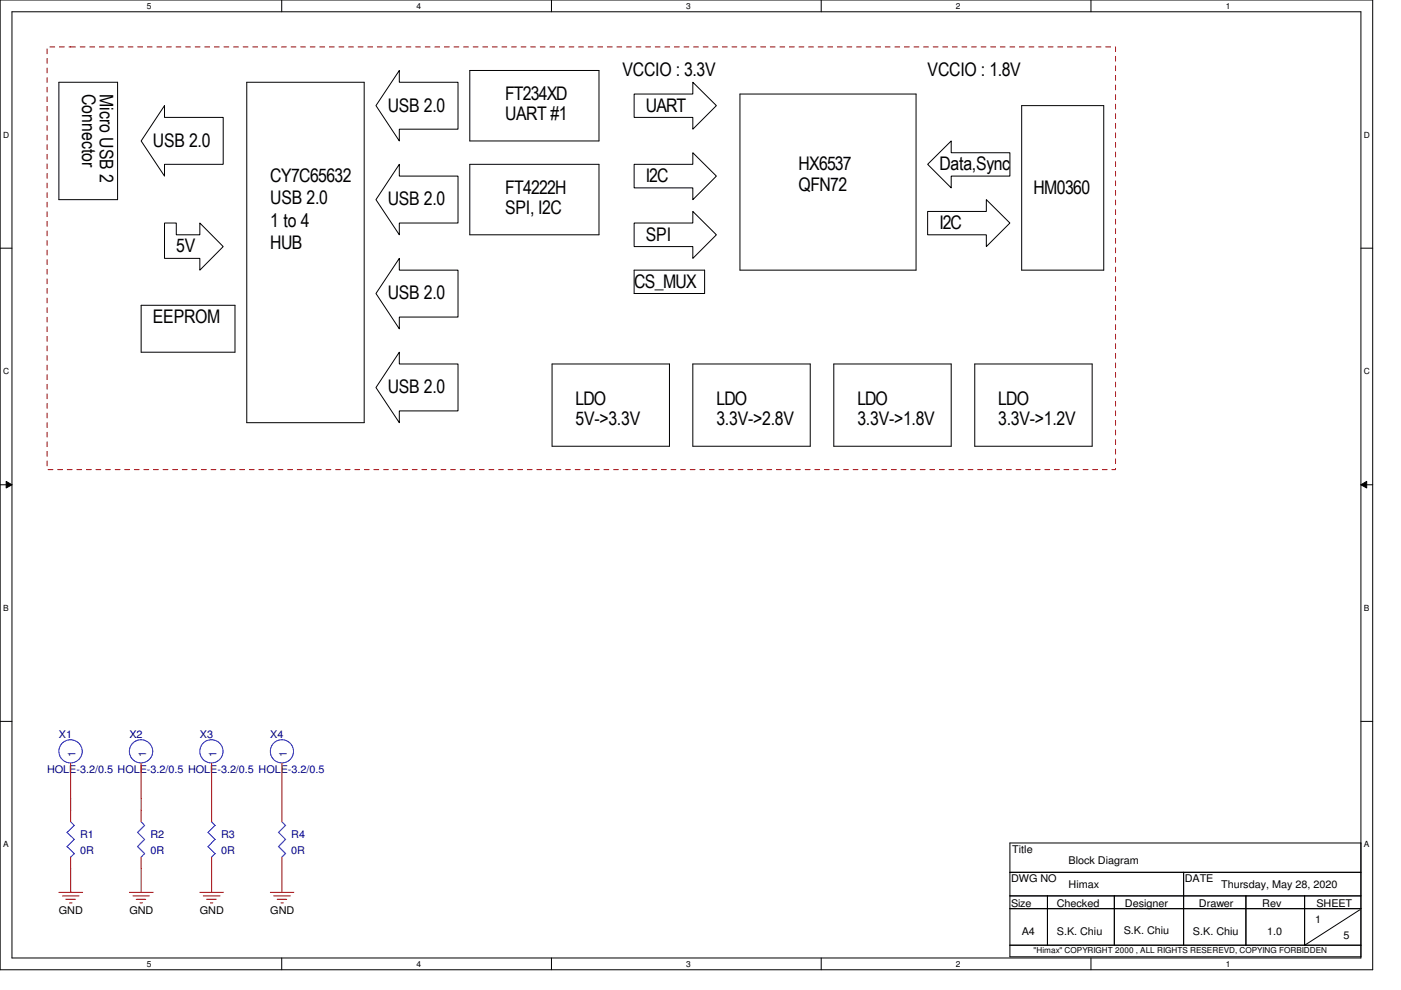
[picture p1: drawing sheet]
<svg xmlns="http://www.w3.org/2000/svg" width="297mm" height="210mm" viewBox="0 0 297 210" stroke-linecap="round" stroke-linejoin="round" font-family="sans-serif">
<path d="M0 0h291v205.6h-291zM2.5 2.5h286v200.6h-286z" fill="none" stroke="#000" stroke-width=".21"/>
<g fill="#fff">
<path d="M31.1 .3h1v2h-1z"/>
<path d="M31.1 203.4h1v2h-1z"/>
</g>
<path d="M59.7 0v2.5M59.7 203.1v2.5" fill="none" stroke="#000" stroke-width=".21"/>
<g fill="#fff">
<path d="M88.3 .3h1v2h-1z"/>
<path d="M88.3 203.4h1v2h-1z"/>
</g>
<path d="M116.9 0v2.5M116.9 203.1v2.5" fill="none" stroke="#000" stroke-width=".21"/>
<g fill="#fff">
<path d="M145.5 .3h1v2h-1z"/>
<path d="M145.5 203.4h1v2h-1z"/>
</g>
<path d="M174.1 0v2.5M174.1 203.1v2.5" fill="none" stroke="#000" stroke-width=".21"/>
<g fill="#fff">
<path d="M202.7 .3h1v2h-1z"/>
<path d="M202.7 203.4h1v2h-1z"/>
</g>
<path d="M231.3 0v2.5M231.3 203.1v2.5" fill="none" stroke="#000" stroke-width=".21"/>
<g fill="#fff">
<path d="M259.9 .3h1v2h-1z"/>
<path d="M259.9 203.4h1v2h-1z"/>
<path d="M.7 27.6h1.2v1.9h-1.2z"/>
<path d="M289.2 27.6h1.2v1.9h-1.2z"/>
<path d="M.7 77.7h1.2v2h-1.2z"/>
<path d="M289.2 77.7h1.2v2h-1.2z"/>
</g>
<path d="M0 52.6h2.5M288.5 52.6h2.5" fill="none" stroke="#000" stroke-width=".21"/>
<g fill="#fff">
<path d="M.7 127.8h1.1v2h-1.1z"/>
<path d="M289.2 127.8h1.1v2h-1.1z"/>
</g>
<path d="M0 102.8h2.5M1.3 102.1l1.2 .7-1.2 .7zM288.5 102.8l1.3-.7v1.4zM288.5 102.8h2.5" fill="none" stroke="#000" stroke-width=".21"/>
<path d="M1.3 102.1l1.2 .7-1.2 .7zM288.5 102.8l1.3-.7v1.4z" fill="#000"/>
<g fill="#fff">
<path d="M.7 178h1.1v2h-1.1z"/>
<path d="M289.2 178h1.1v2h-1.1z"/>
</g>
<g fill="none" stroke="#000" stroke-width=".21">
<path d="M12.5 17.4h12.4v24.9h-12.4zM52.3 17.4h24.9v72.2h-24.9zM84.7 14.9v2.5h12.4v10h-12.4v2.5l-5-7.5zM99.6 14.9h27.4v15h-27.4zM134.4 19.9h12.5v-2.5l5 5-5 5v-2.5h-12.5zM156.9 19.9h37.3v37.4h-37.3zM34.9 22.4v2.5h12.4v9.9h-12.4v2.5l-5-7.4zM84.7 34.8v2.5h12.4v10h-12.4v2.5l-5-7.5zM99.6 34.8h27.4v15h-27.4zM134.4 34.8h12.5v-2.4l5 4.9-5 5v-2.5h-12.5zM196.7 34.8l5-4.9v2.5h12.4v4.9h-12.4v2.5zM216.6 22.4h17.4v34.9h-17.4z"/>
<path d="M34.9 47.3h2.5v2.5h5v-2.5l4.9 5-4.9 5v-2.5h-7.5zM84.7 54.8v2.5h12.4v9.9h-12.4v2.5l-5-7.5zM134.4 47.3h12.5v-2.5l5 5-5 5v-2.5h-12.5zM134.4 57.3h15v4.9h-15zM196.7 44.8h12.4v-2.5l5 5-5 5v-2.5h-12.4zM29.9 64.7h19.9v10h-19.9zM84.7 74.7v2.5h12.4v9.9h-12.4v2.5l-5-7.4zM117 77.2h24.9v17.4h-24.9zM146.9 77.2h24.9v17.4h-24.9zM176.8 77.2h24.9v17.4h-24.9zM206.7 77.2h24.9v17.4h-24.9zM0 153h2.5"/>
<path d="M288.5 153h2.5M214.1 178.7h74.4v24.2h-74.4zM214.1 185h74.4M214.1 192.7h74.4M214.1 189.9h74.4M222.1 189.9v10.5M236.3 189.9v10.5M250.9 185v15.4M264.2 189.9v10.5M276.6 189.9v10.5M288.3 192.9l-11.7 7.5M214.1 200.4h74.4"/>
</g>
<path d="M10 9.9h226.5v89.7h-226.5z" fill="none" stroke="#800000" stroke-width=".21" stroke-dasharray="1 1 1 1 1 1 1 1"/>
<g fill="none" stroke="#f00" stroke-width=".21">
<path d="M15 161.8v7.5M15 171.7v2.5M29.9 161.8v7.5M29.9 171.7v2.5M44.9 161.8v7.5M44.9 171.7v2.5M59.8 161.8v7.5M59.8 171.7v2.5M12.5 189.2h5M13.2 189.9h3.6M13.9 190.7h2.1M14.7 191.4h.6"/>
<path d="M15 181.7v2.5M27.4 189.2h5.1M28.2 189.9h3.5M28.9 190.7h2M29.7 191.4h.5M29.9 181.7v2.5M42.4 189.2h5M43.1 189.9h3.5M43.8 190.7h2M44.6 191.4h.5M44.9 181.7v2.5M57.3 189.2h5"/>
<path d="M58 189.9h3.6M58.8 190.7h2M59.6 191.4h.5M59.8 181.7v2.5"/>
</g>
<g fill="none" stroke="#00f" stroke-width=".21">
<path d="M14.2 176.5l1.6 1.5M14.2 179.5l1.6 1.5M15 174.2l.8 .8M15.7 175l-1.5 1.5M15.7 178l-1.5 1.5M29.2 176.5l1.5 1.5M29.2 179.5l1.5 1.5M29.9 174.2l.8 .8M30.6 175l-1.5 1.5M30.6 178l-1.5 1.5M44.1 176.5l1.5 1.5M44.1 179.5l1.5 1.5"/>
<path d="M44.9 174.2l.7 .8M45.6 175l-1.5 1.5M45.6 178l-1.5 1.5M59.1 176.5l1.5 1.5M59.1 179.5l1.5 1.5M59.8 174.2l.8 .8M60.5 175l-1.5 1.5M60.5 178l-1.5 1.5M15.7 181l-.8 .8M30.6 181l-.7 .8M45.6 181l-.8 .8M60.5 181l-.8 .8"/>
<circle cx="15" cy="159.3" r="2.47"/>
<circle cx="29.9" cy="159.3" r="2.47"/>
<circle cx="44.8" cy="159.3" r="2.46"/>
<circle cx="59.8" cy="159.3" r="2.46"/>
</g>
<path d="M15 169.3v2.5M29.9 169.3v2.5M44.9 169.3v2.5M59.8 169.3v2.5M15 184.2v5M29.9 184.2v5M44.9 184.2v5M59.8 184.2v5" fill="none" stroke="#800040" stroke-width=".21"/>
<g font-size="4">
<text x="132" y="16.2">VCCIO : 3.3V</text>
<text x="196.7" y="16.2">VCCIO : 1.8V</text>
<text x="17.4" y="19.9" transform="rotate(90 17.4 19.9)">Connector</text>
<text x="21.2" y="19.9" transform="rotate(90 21.2 19.9)">Micro USB 2</text>
<text x="82.2" y="23.7">USB 2.0</text>
<text x="107.1" y="21.2">FT234XD</text>
<text x="136.9" y="23.7">UART</text>
<text x="107.1" y="25.5">UART #1</text>
<text x="32.4" y="31.1">USB 2.0</text>
<text x="57.3" y="38.6">CY7C65632</text>
<text x="107.1" y="41.1">FT4222H</text>
<text x="136.9" y="38.6">I2C</text>
<text x="169.3" y="36.1">HX6537</text>
<text x="169.3" y="40.4">QFN72</text>
<text x="199.2" y="36.1">Data,Sync</text>
<text x="219.1" y="41.1">HM0360</text>
<text x="57.3" y="43.3">USB 2.0</text>
<text x="82.2" y="43.6">USB 2.0</text>
<text x="107.1" y="45.4">SPI, I2C</text>
<text x="37.4" y="53.5">5V</text>
<text x="57.3" y="48">1 to 4</text>
<text x="57.3" y="52.8">HUB</text>
<text x="136.9" y="51">SPI</text>
<text x="199.2" y="48.6">I2C</text>
<text x="82.2" y="63.5">USB 2.0</text>
<text x="134.4" y="61">CS_MUX</text>
<text x="32.4" y="68.5">EEPROM</text>
<text x="82.2" y="83.4">USB 2.0</text>
<text x="122" y="85.9">LDO</text>
<text x="151.9" y="85.9">LDO</text>
<text x="181.8" y="85.9">LDO</text>
<text x="211.6" y="85.9">LDO</text>
<text x="122" y="90.2">5V-&gt;3.3V</text>
<text x="151.9" y="90.2">3.3V-&gt;2.8V</text>
<text x="181.8" y="90.2">3.3V-&gt;1.8V</text>
<text x="211.6" y="90.2">3.3V-&gt;1.2V</text>
</g>
<g font-size="2.2" fill="#000080">
<text x="12.5" y="156.4">X1</text>
<text x="27.4" y="156.4">X2</text>
<text x="42.4" y="156.4">X3</text>
<text x="57.3" y="156.4">X4</text>
<text x="10" y="163.8">HOLE-3.2/0.5 HOLE-3.2/0.5 HOLE-3.2/0.5 HOLE-3.2/0.5</text>
<text x="17" y="177.8">R1</text>
<text x="31.9" y="177.8">R2</text>
<text x="46.9" y="177.8">R3</text>
<text x="61.8" y="177.8">R4</text>
<text x="17" y="181">0R</text>
<text x="31.9" y="181">0R</text>
<text x="46.9" y="181">0R</text>
<text x="61.8" y="181">0R</text>
</g>
<g font-size="2.2" fill="#004080">
<text x="16" y="160.6" transform="rotate(-90 16 160.6)">1</text>
<text x="31" y="160.6" transform="rotate(-90 31 160.6)">1</text>
<text x="45.9" y="160.6" transform="rotate(-90 45.9 160.6)">1</text>
<text x="60.8" y="160.6" transform="rotate(-90 60.8 160.6)">1</text>
</g>
<g font-size="2.2">
<text x="214.6" y="180.8">Title</text>
<text x="226.6" y="183.3">Block Diagram</text>
<text x="214.4" y="187">DWG NO</text>
<text x="226.6" y="188.2">Himax</text>
<text x="251.2" y="187">DATE</text>
<text x="258.9" y="188.2">Thursday, May 28, 2020</text>
<text x="12.5" y="193.7">GND</text>
<text x="27.4" y="193.7">GND</text>
<text x="42.4" y="193.7">GND</text>
<text x="57.3" y="193.7">GND</text>
<text x="214.4" y="192.2">Size</text>
<text x="224.1" y="192.2">Checked</text>
<text x="238.2" y="198">S.K. Chiu</text>
<text x="238.5" y="192.2">Designer</text>
<text x="254.2" y="192.2">Drawer</text>
<text x="267.6" y="192.2">Rev</text>
<text x="278.8" y="195.7">1</text>
<text x="279.1" y="192.2">SHEET</text>
<text x="216.6" y="198.2">A4</text>
<text x="224.1" y="198.2">S.K. Chiu</text>
<text x="252.9" y="198.2">S.K. Chiu</text>
<text x="268.6" y="198.2">1.0</text>
<text x="284.8" y="199.2">5</text>
</g>
<g font-size="1.8">
<text x="31.1" y="1.9">5</text>
<text x="88.3" y="1.9">4</text>
<text x="145.5" y="1.9">3</text>
<text x="202.7" y="1.9">2</text>
<text x="259.9" y="1.9">1</text>
<text x=".7" y="29.2">D</text>
<text x="289.2" y="29.2">D</text>
<text x=".7" y="79.3">C</text>
<text x="289.2" y="79.3">C</text>
<text x=".7" y="129.5">B</text>
<text x="289.2" y="129.5">B</text>
<text x=".7" y="179.6">A</text>
<text x="289.2" y="179.6">A</text>
<text x="31.1" y="205">5</text>
<text x="88.3" y="205">4</text>
<text x="145.5" y="205">3</text>
<text x="202.7" y="205">2</text>
<text x="259.9" y="205">1</text>
</g>
<text font-size="1.7" x="219.1" y="202">&quot;Himax&quot; COPYRIGHT 2000 , ALL RIGHTS RESEREVD, COPYING FORBIDDEN</text>
</svg>
